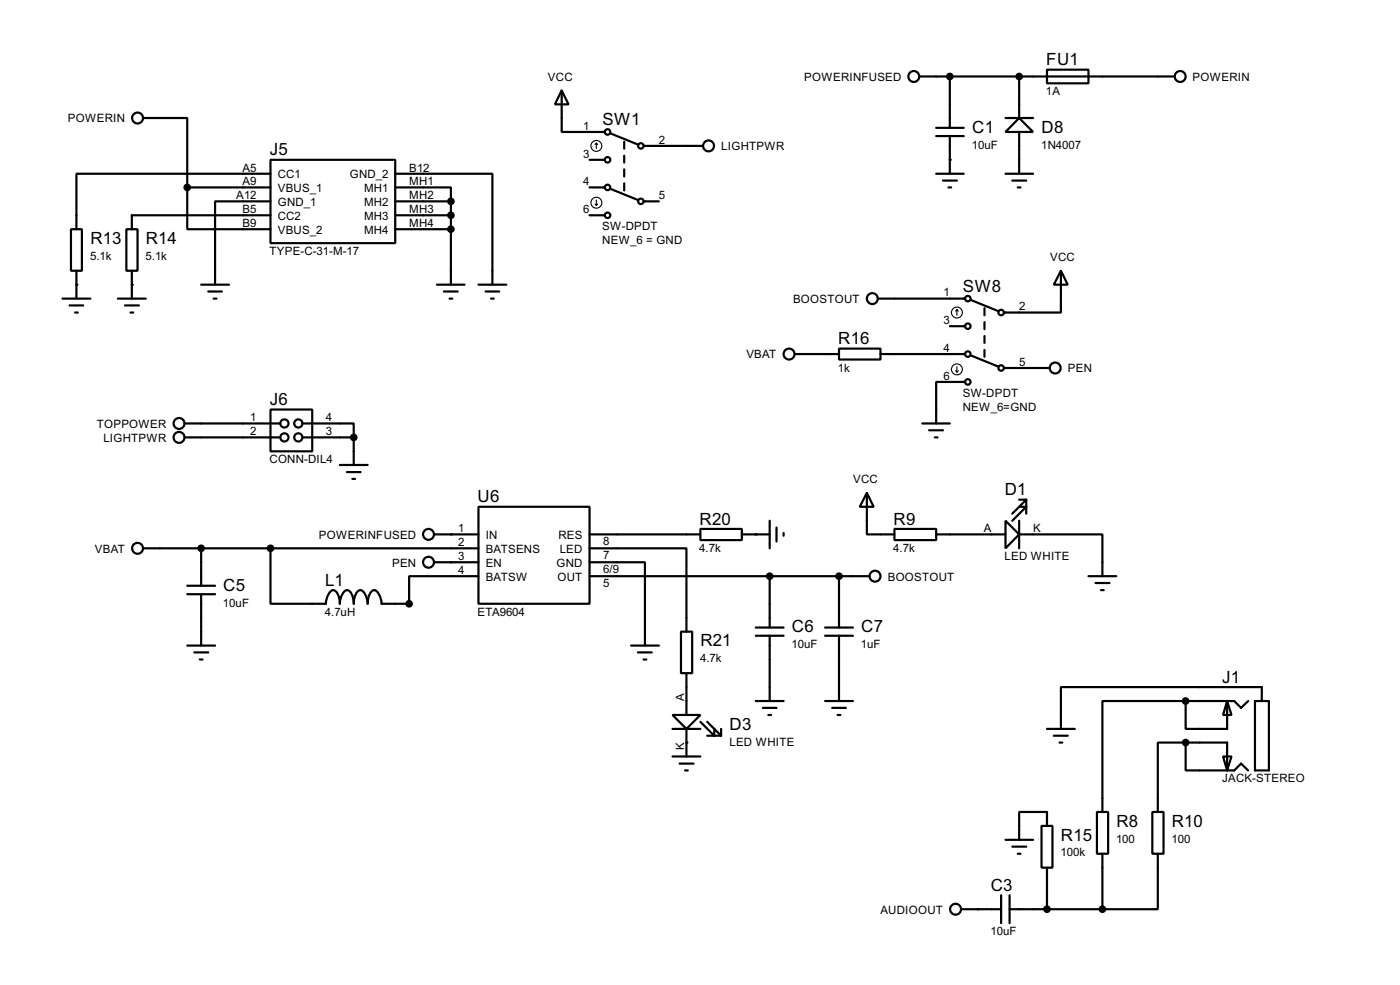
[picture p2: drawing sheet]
<svg xmlns="http://www.w3.org/2000/svg" width="256mm" height="180mm" viewBox="0 0 256 180" stroke-linecap="round" stroke-linejoin="round" font-family="sans-serif">
<g fill="none" stroke="#000" stroke-width=".4">
<path d="M102.9 16.6l1.3 2.5h-2.5zM102.9 16.6v7.6h7.9M168.5 14h46.7M174 14v9.4M186.7 14v7.6M191.8 12.8h7.6v2.5h-7.6zM26.2 21.6h8.1v12.7M34.3 34.3v7.7h15.3M34.3 34.3h15.3M49.6 29.3h22.8v15.2h-22.8zM49.6 36.9h-10.2v15.2M49.6 31.8h-35.6v10.2"/>
<path d="M49.6 39.4h-25.4v2.6M72.4 31.8h17.8v20.3M72.4 34.3h10.2v2.6M72.4 39.4h10.2M72.4 36.9h10.2M82.6 36.9v15.2M108 39.4h2.8M108 34.3h2.8M108 29.3h2.8M111.8 24.4l5.1 2.1M111.8 34.6l5.1 2M114.4 26v1.2"/>
<path d="M114.4 28.5v1.3M114.4 31v1.3M114.4 33.6v1.3M117.9 36.9h2.8M117.9 26.7h10.9M171.5 31.8h5.1M171.5 23.4h5.1M171.5 24.9h5.1M172.8 33.1h2.5M173.8 34.3h.5M174 24.9v6.9M184.2 31.8h5.1"/>
<path d="M184.2 21.6h5.1M185.5 33.1h2.5M186.5 34.3h.5M186.7 21.6l2.6 2.6h-5.1zM186.7 24.2v7.6M11.5 54.7h5.1M12.8 55.9h2.5M13 42h2v7.6h-2zM13.8 57.2h.5M14 49.6v5.1M21.6 54.7h5.1M22.9 55.9h2.6"/>
<path d="M23.2 42h2v7.6h-2zM23.9 57.2h.5M24.2 49.6v5.1M36.9 52.1h5.1M38.2 53.4h2.5M39.2 54.7h.5M72.4 42h10.2M80.1 52.1h5M81.3 53.4h2.6M82.4 54.7h.5M87.7 52.1h5.1M89 53.4h2.5"/>
<path d="M90 54.7h.5M160.8 54.7h16M174 59.7h2.8M177.9 54.9l5 2.1M180.4 56.4v1.3M180.4 59v1.3M194.4 49.6l1.2 2.5h-2.5zM194.4 49.6v7.6h-10.4M33.8 77.5h17.6M49.6 75h7.6v7.6h-7.6zM55.4 77.5h9.4v2.6M145.6 64.8h8.1"/>
<path d="M153.7 63.8h7.6v2h-7.6zM161.3 64.8h15.5M169 77.5h5M170.2 78.8h2.6M176.8 69.9h-5.3v7.6M177.9 65.1l5 2M180.4 61.5v1.3M180.4 64.1v1.2M184 67.4h8.3M33.8 80.1h17.6M55.4 80.1h9.4M62.3 85.1h5.1"/>
<path d="M63.6 86.4h2.5M64.6 87.7h.5M64.8 80.1v5M79.6 97.8h8.1M87.7 92.8h20.3v17.7h-20.3zM108 97.8h20.3M128.3 96.8h7.6v2.1h-7.6zM135.9 97.8h5.1M141 95.3v5.1M142.3 96.6v2.5M143.6 97.6v.5M158.8 90.2l1.3 2.6h-2.6z"/>
<path d="M158.8 90.2v7.6h5.1M163.9 96.8h7.6v2.1h-7.6zM171.3 80.1h.5M171.5 97.8h12.7M184.2 95.3l2.5 2.5-2.5 2.6zM186.7 97.8h15.3v7.7M186.7 95.3v5.1M186.7 92.8h1.3l-2.5 2.5M186.7 91.5h1.3M188 91.5l-2.5 2.5M188 91.5v2.5M26.2 100.4h61.5"/>
<path d="M34.3 107.2h5.1M34.3 108.8h5.1M34.3 118.2h5.1M35.6 119.4h2.6M36.9 100.4v6.8M36.9 108.8v9.4M49.6 100.4v10.1h10.1a2.66 2.66 0 0 1 1.3-2.5 2.27 2.27 0 0 1 1.3 2.5 2.58 2.58 0 0 1 1.3-2.5 2.27 2.27 0 0 1 1.2 2.5 2.27 2.27 0 0 1 1.3-2.5 2.58 2.58 0 0 1 1.3 2.5 2.27 2.27 0 0 1 1.2-2.5 2.66 2.66 0 0 1 1.3 2.5h5.1v-5h12.7M79.6 102.9h8.1M108 102.9h10.2v15.3M108 100.4h17.8v15.2M108 105.5h51.3M115.6 118.2h5.1"/>
<path d="M116.9 119.4h2.5M124.8 115.6h2v7.6h-2zM138.5 114.9h5.1M138.5 116.4h5.1M141 105.5v9.4M141 116.4v11.9M151.2 114.9h5.1M151.2 116.4h5.1M153.7 105.5v9.4M153.7 116.4v11.9M199.4 105.5h5.1M200.7 106.7h2.6"/>
<path d="M201.7 108h.5M36.6 120.7h.5M117.9 120.7h.5M123.2 130.9h5.1l-2.5 2.5zM123.2 138.5h5.1M123.2 133.4h5.1M124.5 139.8h2.6M125.8 123.2v7.7M125.8 133.4v5.1M128.3 132.1l2.6 2.6v-1.3M129.6 132.1l2.5 2.6M129.6 134.7h2.5"/>
<path d="M132.1 133.4v1.3M138.5 128.3h5.1M139.8 129.6h2.5M140.8 130.9h.5M151.2 128.3h5.1M152.5 129.6h2.5M153.5 130.9h.5M191.8 133.4h5.1M193.1 134.7h2.5M194.1 135.9h.5M217.2 128.3h-15.2v20.3M217.2 128.3v5.1h7.6v-5.1"/>
<path d="M217.2 135.9h-5.1v12.7M217.2 135.9v5.1h8.9l1.3-1.2 1.3 1.2M217.2 128.3h8.9l1.3 1.3 1.3-1.3M217.2 135.9h7.6v5.1M224.1 138.5h1.5l-.8 2.5zM224.8 128.3l.8 2.6h-1.5zM229.9 128.3h2.6v12.7h-2.6zM231.2 128.3v-2.5h-36.8v7.6M125.5 141h.5M184.2 153.7h5.1M185.5 155h2.5M186.5 156.3h.5"/>
<path d="M190.8 151.2h2v7.6h-2zM191.8 151.2v-2.6h-5.1v5.1M191.8 158.8v7.6M201 148.6h2v7.7h-2zM202 156.3v10.1M211.1 148.6h2.1v7.7h-2.1zM212.1 156.3v10.1h-10.1M176.1 166.4h7.3M183.4 163.9v5.1M185 166.4h17M185 163.9v5.1"/>
<circle cx="167.4" cy="14" r="1"/>
<circle cx="216.2" cy="14" r="1"/>
<circle cx="25.2" cy="21.6" r="1"/>
<circle cx="111.3" cy="24.2" r=".5"/>
<circle cx="111.3" cy="29.3" r=".5"/>
<circle cx="111.3" cy="39.4" r=".5"/>
<circle cx="111.3" cy="34.3" r=".5"/>
<circle cx="117.4" cy="26.7" r=".5"/>
<circle cx="117.4" cy="36.9" r=".5"/>
<circle cx="129.8" cy="26.7" r="1"/>
<circle cx="159.8" cy="54.7" r="1"/>
<circle cx="177.3" cy="59.7" r=".5"/>
<circle cx="177.3" cy="54.7" r=".5"/>
<circle cx="183.4" cy="57.2" r=".5"/>
<circle cx="32.8" cy="77.5" r="1"/>
<circle cx="52.1" cy="77.5" r=".75"/>
<circle cx="54.6" cy="77.5" r=".75"/>
<circle cx="144.5" cy="64.8" r="1"/>
<circle cx="177.3" cy="64.8" r=".5"/>
<circle cx="177.3" cy="69.9" r=".5"/>
<circle cx="183.4" cy="67.4" r=".5"/>
<circle cx="193.3" cy="67.4" r="1"/>
<circle cx="32.8" cy="80.1" r="1"/>
<circle cx="52.1" cy="80.1" r=".75"/>
<circle cx="54.6" cy="80.1" r=".75"/>
<circle cx="78.5" cy="97.8" r="1"/>
<circle cx="25.2" cy="100.4" r="1"/>
<circle cx="78.5" cy="102.9" r="1"/>
<circle cx="160.3" cy="105.5" r="1"/>
<circle cx="175" cy="166.4" r="1"/>
</g>
<g fill="#000">
<circle cx="174" cy="29.3" r=".2"/>
<circle cx="14" cy="52.1" r=".2"/>
<circle cx="24.2" cy="52.1" r=".2"/>
<circle cx="82.6" cy="97.8" r=".2"/>
<circle cx="138.5" cy="97.8" r=".2"/>
<circle cx="82.6" cy="102.9" r=".2"/>
<circle cx="125.8" cy="135.9" r=".2"/>
<circle cx="179.1" cy="166.4" r=".2"/>
</g>
<g fill="none" stroke="#000" stroke-width=".2">
<path d="M109 37.4l.3 .2M109.3 26.2v1M109.3 36.6v1M109.3 26.2l.2 .3M109.3 26.2l-.3 .3M109.5 37.4l-.2 .2M175.3 56.7v1M175.3 56.7l.3 .3M175.3 56.7l-.2 .3M175.1 67.9l.2 .2M175.3 67.1v1M175.6 67.9l-.3 .2"/>
<circle cx="109.2" cy="26.7" r="1"/>
<circle cx="109.2" cy="37.1" r="1"/>
<circle cx="175.3" cy="57.2" r="1"/>
<circle cx="175.3" cy="67.6" r="1"/>
</g>
<g fill="#000" stroke="#000" stroke-width=".4">
<circle cx="174" cy="14" r=".5"/>
<circle cx="186.7" cy="14" r=".5"/>
<circle cx="34.3" cy="34.3" r=".5"/>
<circle cx="82.6" cy="39.4" r=".5"/>
<circle cx="82.6" cy="36.9" r=".5"/>
<circle cx="82.6" cy="42" r=".5"/>
<circle cx="64.8" cy="80.1" r=".5"/>
<circle cx="36.8" cy="100.4" r=".5"/>
<circle cx="49.5" cy="100.4" r=".5"/>
<circle cx="74.9" cy="110.5" r=".5"/>
<circle cx="141" cy="105.5" r=".5"/>
<circle cx="153.7" cy="105.5" r=".5"/>
<circle cx="217.2" cy="128.3" r=".5"/>
<circle cx="217.2" cy="135.9" r=".5"/>
<circle cx="191.8" cy="166.4" r=".5"/>
<circle cx="201.9" cy="166.4" r=".5"/>
</g>
<g font-size="3.5">
<text x="191.7" y="12">FU1</text>
<text x="110.4" y="22.9">SW1</text>
<text x="49.4" y="28.5">J5</text>
<text x="178.1" y="24.3">C1</text>
<text x="190.8" y="24.3">D8</text>
<text x="16.6" y="44.6">R13</text>
<text x="26.7" y="44.6">R14</text>
<text x="176.4" y="53.3">SW8</text>
<text x="153.6" y="63">R16</text>
<text x="49.4" y="74.1">J6</text>
<text x="87.5" y="92">U6</text>
<text x="184.1" y="90.7">D1</text>
<text x="128.2" y="96">R20</text>
<text x="163.7" y="96">R9</text>
<text x="59.6" y="107.2">L1</text>
<text x="40.9" y="108.2">C5</text>
<text x="128.3" y="118.3">R21</text>
<text x="145.1" y="115.8">C6</text>
<text x="157.8" y="115.8">C7</text>
<text x="223.9" y="125">J1</text>
<text x="133.7" y="133.6">D3</text>
<text x="194.4" y="153.9">R15</text>
<text x="204.5" y="151.3">R8</text>
<text x="214.7" y="151.3">R10</text>
<text x="181.5" y="163.1">C3</text>
</g>
<g font-size="2.4">
<text x="100.4" y="14.8">VCC</text>
<text x="147.3" y="14.8">POWERINFUSED</text>
<text x="191.6" y="17.5">1A</text>
<text x="218.5" y="14.8">POWERIN</text>
<text x="12.4" y="22.4">POWERIN</text>
<text x="106.9" y="23.8">1</text>
<text x="106.9" y="28.9">3</text>
<text x="120.7" y="26.3">2</text>
<text x="132.1" y="27.5">LIGHTPWR</text>
<text x="178.1" y="27.2">10uF</text>
<text x="190.8" y="27.2">1N4007</text>
<text x="44.4" y="31.4">A5</text>
<text x="44.4" y="33.9">A9</text>
<text x="50.9" y="32.6">CC1</text>
<text x="50.9" y="35.1">VBUS_1</text>
<text x="64.1" y="32.6">GND_2</text>
<text x="66.7" y="35.1">MH1</text>
<text x="75" y="31.4">B12</text>
<text x="75" y="33.9">MH1</text>
<text x="106.9" y="33.9">4</text>
<text x="43.3" y="36.5">A12</text>
<text x="44.4" y="39">B5</text>
<text x="44.4" y="41.6">B9</text>
<text x="50.9" y="37.7">GND_1</text>
<text x="50.9" y="40.2">CC2</text>
<text x="66.7" y="37.7">MH2</text>
<text x="66.7" y="40.2">MH3</text>
<text x="75" y="36.5">MH2</text>
<text x="75" y="39">MH3</text>
<text x="75" y="41.6">MH4</text>
<text x="106.9" y="39">6</text>
<text x="120.7" y="36.5">5</text>
<text x="16.5" y="47.6">5.1k</text>
<text x="26.7" y="47.6">5.1k</text>
<text x="49.4" y="46.7">TYPE-C-31-M-17</text>
<text x="50.9" y="42.7">VBUS_2</text>
<text x="66.7" y="42.7">MH4</text>
<text x="110.3" y="42.1">SW-DPDT</text>
<text x="110.3" y="44.6">NEW_6 = GND</text>
<text x="192.4" y="47.8">VCC</text>
<text x="145.3" y="55.4">BOOSTOUT</text>
<text x="172.9" y="54.3">1</text>
<text x="172.9" y="59.3">3</text>
<text x="186.7" y="56.8">2</text>
<text x="136.7" y="65.6">VBAT</text>
<text x="172.9" y="64.4">4</text>
<text x="153.5" y="68">1k</text>
<text x="172.9" y="69.5">6</text>
<text x="186.7" y="67">5</text>
<text x="195.6" y="68.1">PEN</text>
<text x="45.9" y="77.1">1</text>
<text x="59.7" y="77.1">4</text>
<text x="176.4" y="72.6">SW-DPDT</text>
<text x="176.4" y="75.1">NEW_6=GND</text>
<text x="17.7" y="78.3">TOPPOWER</text>
<text x="18.9" y="80.8">LIGHTPWR</text>
<text x="45.9" y="79.7">2</text>
<text x="59.7" y="79.7">3</text>
<text x="49.4" y="84.8">CONN-DIL4</text>
<text x="156.3" y="88.5">VCC</text>
<text x="17.4" y="101.2">VBAT</text>
<text x="58.4" y="98.6">POWERINFUSED</text>
<text x="84" y="97.4">1</text>
<text x="84" y="100">2</text>
<text x="89" y="98.6">IN</text>
<text x="89" y="101.2">BATSENS</text>
<text x="102.3" y="98.6">RES</text>
<text x="102.5" y="101.2">LED</text>
<text x="110.5" y="99.8">8</text>
<text x="128.1" y="101.1">4.7k</text>
<text x="163.7" y="101.1">4.7k</text>
<text x="180.2" y="97.4">A</text>
<text x="189.3" y="97.4">K</text>
<text x="71.8" y="103.7">PEN</text>
<text x="84" y="102.5">3</text>
<text x="84" y="105.1">4</text>
<text x="89" y="103.7">EN</text>
<text x="89" y="106.3">BATSW</text>
<text x="101.9" y="103.7">GND</text>
<text x="102.1" y="106.3">OUT</text>
<text x="110.5" y="102.4">7</text>
<text x="110.5" y="104.9">6/9</text>
<text x="110.5" y="107.5">5</text>
<text x="162.6" y="106.3">BOOSTOUT</text>
<text x="184" y="102.6">LED WHITE</text>
<text x="40.9" y="111.1">10uF</text>
<text x="59.5" y="112.7">4.7uH</text>
<text x="87.5" y="112.7">ETA9604</text>
<text x="145" y="118.7">10uF</text>
<text x="157.7" y="118.7">1uF</text>
<text x="128.3" y="121.2">4.7k</text>
<text x="125.4" y="128.3" transform="rotate(-90 125.4 128.3)">A</text>
<text x="125.4" y="137.3" transform="rotate(-90 125.4 137.3)">K</text>
<text x="133.6" y="136.5">LED WHITE</text>
<text x="223.9" y="143.2">JACK-STEREO</text>
<text x="204.5" y="154.3">100</text>
<text x="214.6" y="154.3">100</text>
<text x="194.3" y="156.8">100k</text>
<text x="161.3" y="167.2">AUDIOOUT</text>
<text x="181.5" y="171.2">10uF</text>
</g>
</svg>
